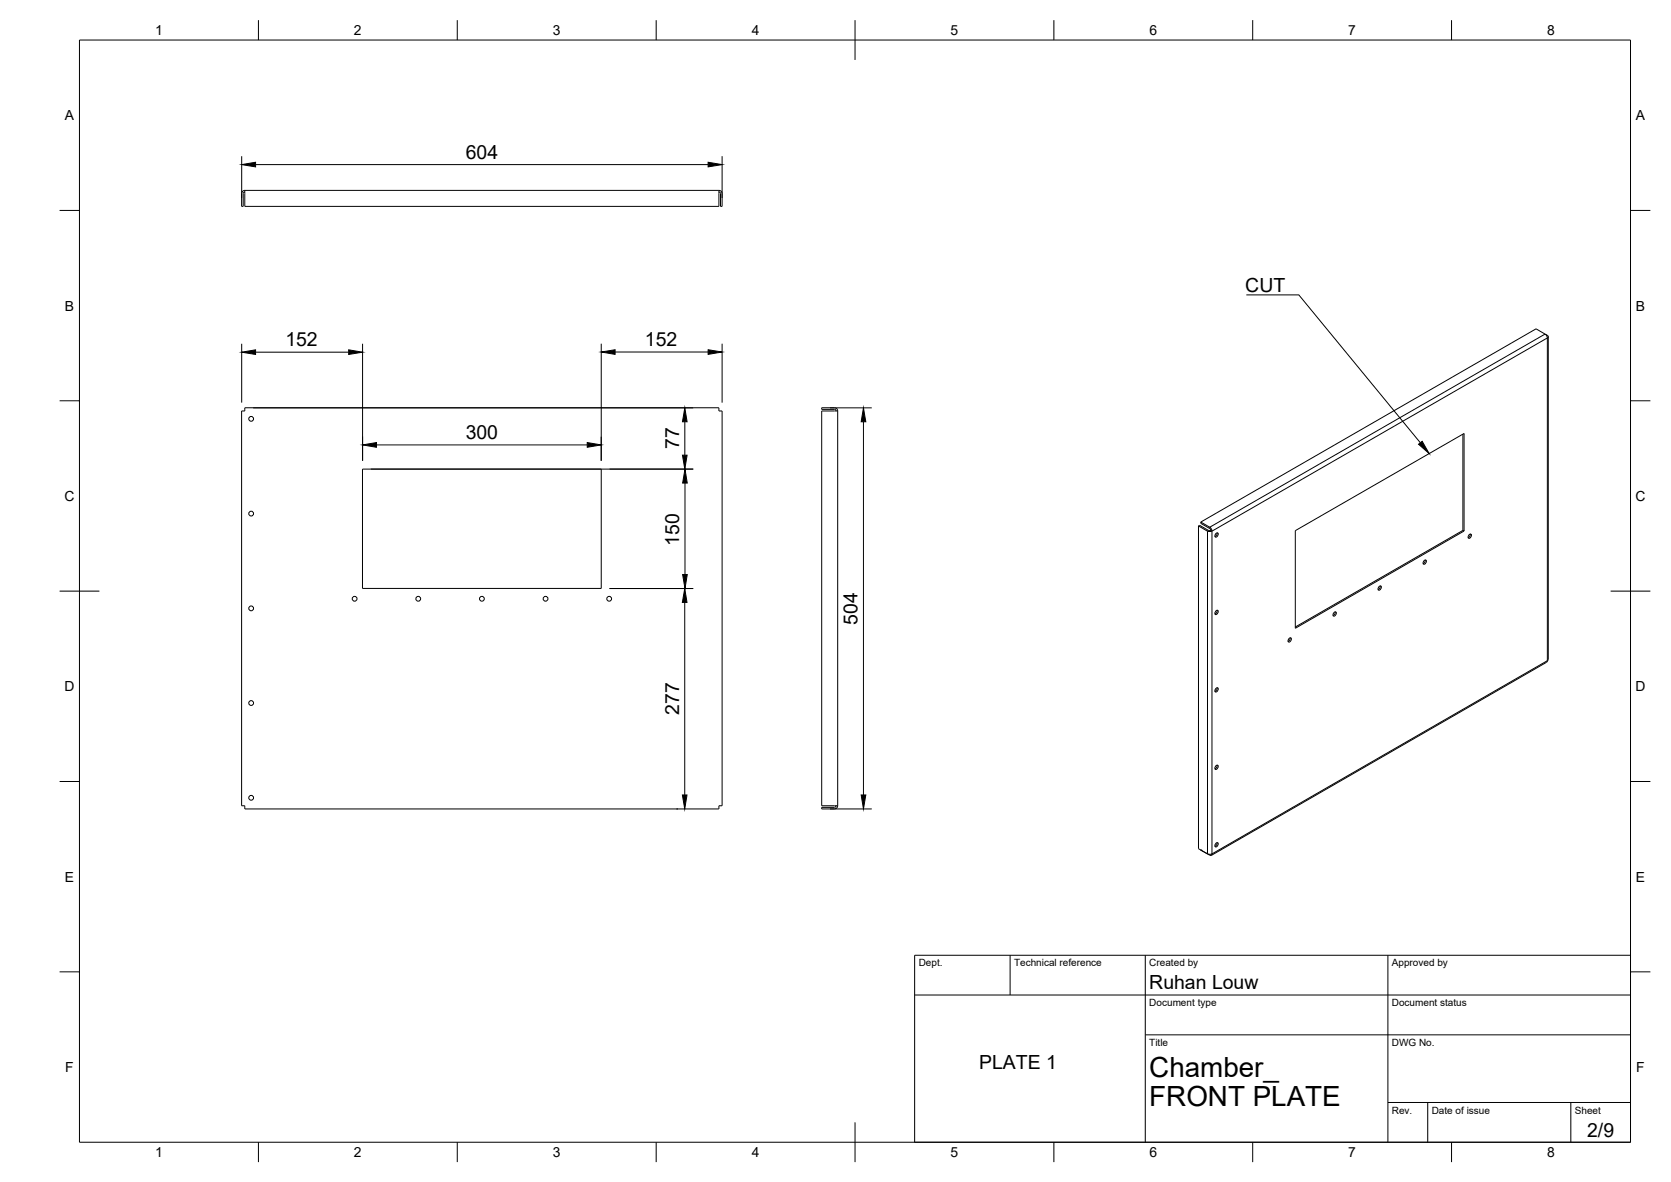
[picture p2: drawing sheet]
<svg xmlns="http://www.w3.org/2000/svg" width="420mm" height="297mm" viewBox="0 0 420 297" stroke-linecap="round" stroke-linejoin="round" font-family="sans-serif">
<!-- layer: Visible -->
<g fill="none" stroke="#000" stroke-width=".25">
<path d="M61.6 47.8v4.1h119.2v-4.1M61.6 47.8h119.2M61.6 47.8a.79 .79 0 0 0-.8 .8M61.6 48.2l-.4 .4v3.3h-.5v-3.3M180.8 47.8a.79 .79 0 0 1 .8 .8v3.3h-.4v-3.3l-.4-.4M388.5 84l.7 .4-.1 .5-.2-.5-.4-.4-2.3-1.4-84.3 48.6M389.3 84.6v81.1l-.3 .6-84.4 48.7M60.7 103.3h.9v-.8h119.2v.8h.8v99.2h-.8v.8h-119.2v-.8h-.9zM91.1 117.9h60.1v30h-60.1zM210.2 103.3l-.4-.4h-3.2v-.4h3.2a.79 .79 0 0 1 .8 .8M210.6 103.3h-4v99.2h4M210.6 103.3v99.2"/>
<path d="M367.8 109.1v24.2M301.3 132.2l.3-.2 2.3 1.3M301.3 132.2l2.3 1.3M301.3 132.2v81.1l2.3 1.3M301.9 131.2l2.3 1.3 .4 .4 .2 .6-.6 .1-.6-.1M301.9 131.2v.3l2.3 1.3 .3 .5M303.9 133.3h.6M304.5 133.3l.2 .2M305.7 134.1l.4-.2 .2 .3-.2 .5-.4 .3-.2-.3zM306 133.9l-.1 .6-.4 .3M325.7 133.4l42.4-24.5v24.5l-42.4 24.5zM367.8 133.3l-42.1 24.3"/>
<path d="M367.8 133.3l.3 .1M369.3 134.4l.5-.2 .2 .3-.2 .5-.5 .3-.2-.3zM369.7 134.2l-.1 .6-.5 .3M305.7 153.6l.4-.3 .2 .4-.2 .5-.4 .2-.2-.3zM306 153.4l-.1 .5-.4 .4M335.4 154l.4-.2 .2 .3-.2 .5-.4 .3-.2-.4zM335.7 153.8l-.1 .5-.4 .4M346.7 147.5l.4-.3 .2 .3-.2 .6-.4 .2-.2-.3zM347 147.2l-.1 .6-.4 .4M358 141l.5-.3 .2 .3-.2 .6-.5 .2-.2-.3zM358.3 140.7l-.1 .6-.4 .4M305.7 173.1l.4-.3 .2 .3-.2 .6-.4 .2-.2-.3z"/>
<path d="M306 172.8l-.1 .6-.4 .3M324.1 160.5l.4-.2 .2 .3-.2 .5-.4 .3-.2-.3zM324.4 160.3l-.1 .5-.4 .4M305.7 192.5l.4-.2 .2 .3-.2 .5-.4 .3-.2-.3zM306 192.3l-.1 .6-.4 .3M210.2 202.5l-.4 .4M210.6 202.5a.79 .79 0 0 1-.8 .8h-3.2v-.4h3.2M301.9 213.6l2.5 1.4 .4-.4-.6 .1-.6-.1M301.9 213.6h.1M305.7 212l.4-.3 .2 .4-.2 .5-.4 .2-.2-.3zM306 211.7l-.1 .6-.4 .4"/>
<circle cx="63.2" cy="105.3" r=".6"/>
<circle cx="63.2" cy="129.1" r=".6"/>
<circle cx="63.2" cy="152.9" r=".6"/>
<circle cx="89.2" cy="150.5" r=".6"/>
<circle cx="105.2" cy="150.5" r=".6"/>
<circle cx="121.2" cy="150.5" r=".6"/>
<circle cx="137.2" cy="150.5" r=".6"/>
<circle cx="153.2" cy="150.5" r=".6"/>
<circle cx="63.2" cy="176.7" r=".6"/>
<circle cx="63.2" cy="200.5" r=".6"/>
</g>
<!-- layer: Visible Narrow -->
<path d="M388.5 84l-84.3 48.5v.3M389.1 84.3l-.2 .1M303.9 133.3l-.3 .2v81.1M304.7 133.5l84.4-48.6v81.1l-84.4 48.6zM304.2 214.7v.2" fill="none" stroke="#000" stroke-width=".25"/>
<!-- layer: BORDER -->
<g fill="none" stroke="#000" stroke-width=".25">
<path d="M20 10.1h390v276.9h-390zM65 5.1v5M115 5.1v5M165 5.1v5M215 5.1v10M265 5.1v5M315 5.1v5M365 5.1v5M15 52.9h5M410 52.9h5M15 100.7h5M410 100.7h5"/>
<path d="M15 148.6h10M405 148.6h10M15 196.4h5M410 196.4h5M15 244.2h5M410 244.2h5M65 287v5M115 287v5M165 287v5M215 282.1v9.9M265 287v5M315 287v5"/>
<path d="M365 287v5"/>
</g>
<!-- layer: TITLEBLOCK -->
<path d="M230 240.1h180v46.9h-180zM230 250h180M254 240.1v9.9M288 240.1v46.9M349 240.1v46.9M288 260.1h122M349 277.1h61M359 277.1v9.9M395 277.1v9.9" fill="none" stroke="#000" stroke-width=".25"/>
<!-- layer: FD_Dimensions -->
<g fill="none" stroke="#000" stroke-width=".25">
<path d="M60.8 39.3v10.4M181.6 39.3v10.4M64.3 41.4h113.8M60.8 86.4v14.8M64.3 88.5h23.4M91.2 86.4v29.4M151.2 86.4v29.4M154.7 88.5h23.4M181.6 86.4v14.8M63.7 102.5h110.6M93.3 117.9h81M94.7 111.8h53"/>
<path d="M172.2 106v8.4M208.7 102.5h10.5M217.1 106v93.8M172.2 121.4v23M153.3 147.9h21M172.2 151.4v48.4M170.1 203.3h.4M208.7 203.3h10.5"/>
</g>
<g fill="#000" stroke="#000" stroke-width=".25">
<path d="M60.8 41.4l3.5-.6v1.1zM178.1 40.8l3.5 .6-3.5 .5zM60.8 88.5l3.5-.6v1.2zM87.7 87.9l3.5 .6-3.5 .6zM151.2 88.5l3.5-.6v1.2zM178.1 87.9l3.5 .6-3.5 .6zM91.2 111.8l3.5-.6v1.2zM147.7 111.2l3.5 .6-3.5 .6zM172.2 102.5l.6 3.5h-1.2zM171.6 114.4h1.2l-.6 3.5zM217.1 102.5l.6 3.5h-1.2zM172.2 117.9l.6 3.5h-1.2z"/>
<path d="M172.2 147.9l.5 3.5h-1.1zM171.6 144.4h1.2l-.6 3.5zM171.6 199.8h1.1l-.5 3.5zM216.5 199.8h1.2l-.6 3.5z"/>
</g>
<!-- layer: Leaders -->
<path d="M356.7 111.6l.9-.7 1.7 3.1z" fill="#000" stroke="#000" stroke-width=".25"/>
<path d="M313.4 74.1h13.2l30.5 37.2" fill="none" stroke="#000" stroke-width=".25"/>
<g font-size="7">
<text x="289" y="270.6">Chamber_</text>
<text x="289" y="278.1">FRONT PLATE</text>
</g>
<g font-size="4.9">
<text x="117.1" y="39.9">604</text>
<text x="313.1" y="73.4">CUT</text>
<text x="71.8" y="87">152</text>
<text x="162.2" y="87">152</text>
<text x="117.1" y="110.3">300</text>
<text x="170.8" y="112.9" transform="rotate(-90 170.8 112.9)">77</text>
<text x="170.8" y="137.1" transform="rotate(-90 170.8 137.1)">150</text>
<text x="215.6" y="157" transform="rotate(-90 215.6 157)">504</text>
<text x="170.8" y="179.6" transform="rotate(-90 170.8 179.6)">277</text>
<text x="289" y="248.5">Ruhan Louw</text>
<text x="246.2" y="268.7">PLATE 1</text>
<text x="399.1" y="285.7">2/9</text>
</g>
<g font-size="3.5">
<text x="39" y="8.8">1</text>
<text x="89" y="8.8">2</text>
<text x="139" y="8.8">3</text>
<text x="189" y="8.8">4</text>
<text x="239" y="8.8">5</text>
<text x="289" y="8.8">6</text>
<text x="339" y="8.8">7</text>
<text x="389" y="8.8">8</text>
<text x="16.3" y="30.2">A</text>
<text x="411.3" y="30.2">A</text>
<text x="16.3" y="78">B</text>
<text x="411.3" y="78">B</text>
<text x="16.2" y="125.9">C</text>
<text x="411.2" y="125.9">C</text>
<text x="16.2" y="173.7">D</text>
<text x="411.2" y="173.7">D</text>
<text x="16.3" y="221.6">E</text>
<text x="411.3" y="221.6">E</text>
<text x="16.4" y="269.4">F</text>
<text x="411.4" y="269.4">F</text>
<text x="39" y="290.8">1</text>
<text x="89" y="290.8">2</text>
<text x="139" y="290.8">3</text>
<text x="189" y="290.8">4</text>
<text x="239" y="290.8">5</text>
<text x="289" y="290.8">6</text>
<text x="339" y="290.8">7</text>
<text x="389" y="290.8">8</text>
</g>
<g font-size="2.5">
<text x="231" y="242.9">Dept.</text>
<text x="255" y="242.9">Technical reference</text>
<text x="289" y="242.9">Created by</text>
<text x="350" y="242.9">Approved by</text>
<text x="289" y="252.8">Document type</text>
<text x="350" y="252.8">Document status</text>
<text x="289" y="262.9">Title</text>
<text x="350" y="262.9">DWG No.</text>
<text x="350" y="279.9">Rev.</text>
<text x="360" y="279.9">Date of issue</text>
<text x="396" y="279.9">Sheet</text>
</g>
</svg>
